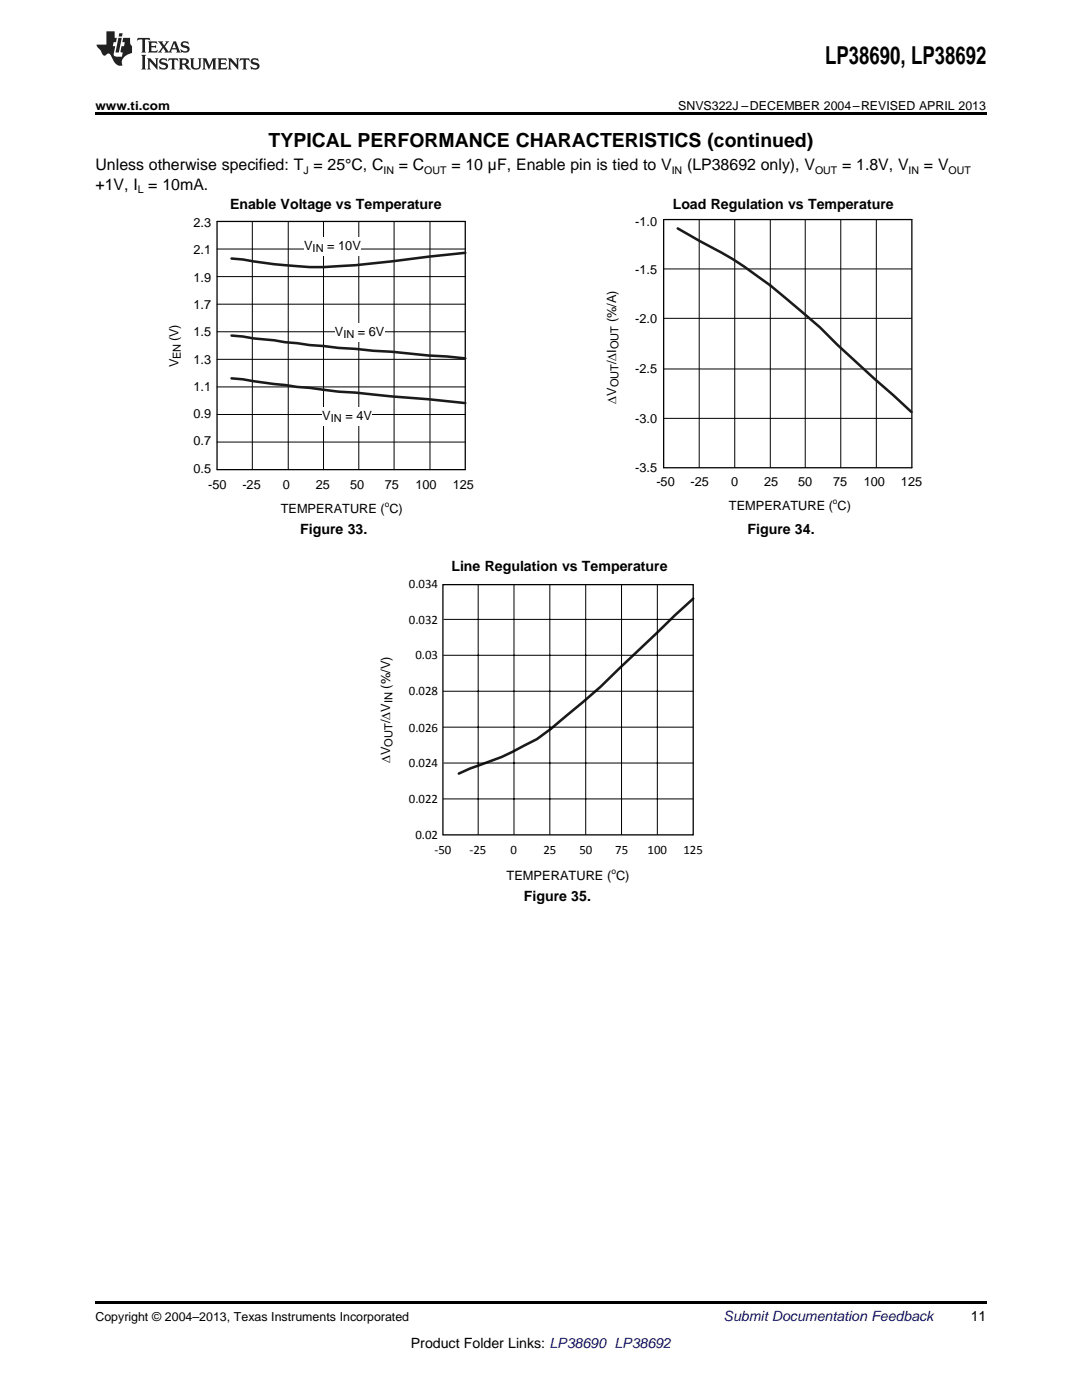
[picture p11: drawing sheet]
<svg xmlns="http://www.w3.org/2000/svg" width="216mm" height="279mm" viewBox="0 0 216 279" stroke-linecap="round" stroke-linejoin="round" font-family="sans-serif">
<path d="M19 259.7h177.8v.5h-177.8z" fill="#000"/>
<path d="M111.5 181.6h.3v.7h-.3z" fill="#fff"/>
<path d="M138.3 119.5l-14.8 14a157.2 157.2 0 0 1-16.4 14 69.7 69.7 0 0 1-13.3 5.9l-2.3 1" fill="none" stroke="#1a1a1a" stroke-width=".51"/>
<path d="M88.4 116.7h49.9v49.9h-49.9z" fill="none" stroke="#000" stroke-width=".26"/>
<path d="M95.4 116.7v49.9M102.6 116.7v49.9M109.7 116.7v49.9M116.9 116.7v49.9M124 116.7v49.9M131.2 116.7v49.9M88.4 138h49.9M88.4 130.8h49.9M88.5 123.6h49.8M88.4 159.4h49.9M88.4 145.1h49.9M88.5 152.3h49.8" fill="none" stroke="#000" stroke-width=".2"/>
<g fill="#fff">
<path d="M66.9 108.4h.3v.7h-.3z"/>
<path d="M156.1 108.4h.4v.7h-.4z"/>
</g>
<g fill="none" stroke="#000" stroke-width=".2">
<path d="M43.3 55.2h49.5M43.3 49.7h49.5M50.3 44.2v49.5M57.5 44.2v49.5M64.6 44.2v49.5M71.6 44.2v49.5M78.6 44.2v49.5M85.8 44.2v49.5M43.3 77.2h49.5M43.3 71.7h49.5M43.3 66.2h49.5M43.3 60.7h49.5"/>
<path d="M43.3 88.2h49.5M43.3 82.7h49.5"/>
</g>
<path d="M43.3 44.2h49.5v49.5h-49.5z" fill="none" stroke="#000" stroke-width=".25"/>
<path d="M92.8 50.5l-7.3 .7a159.2 159.2 0 0 1-23.7 2.1l-2.5-.2a82.9 82.9 0 0 1-10.8-1.3l-2.3-.2M46.2 75.5l2.3 .2a267 267 0 0 0 22.5 2.7l21.8 2M46.2 67l21.4 2.4 10.5 .8 14.7 1.3" fill="none" stroke="#1a1a1a" stroke-width=".51"/>
<g fill="#fff">
<path d="M64.3 81.4h9.9v3.6h-9.9z" fill-rule="evenodd"/>
<path d="M66.8 64.6h9.9v3.6h-9.9z" fill-rule="evenodd"/>
<path d="M60.7 47.5h11.3v3.6h-11.3z" fill-rule="evenodd"/>
</g>
<path d="M132.4 53.7h49.6M139.5 43.8v49.5M146.6 43.8v49.5M153.7 43.8v49.5M160.7 43.8v49.5M167.8 43.8v49.5M174.9 43.8v49.5M132.4 73.6h49.6M132.4 63.5h49.6M132.4 83.5h49.6" fill="none" stroke="#000" stroke-width=".2"/>
<path d="M132.4 43.8h49.6v49.5h-49.6z" fill="none" stroke="#000" stroke-width=".25"/>
<path d="M135.2 45.6l4.4 2.5a79.9 79.9 0 0 1 17.2 11.4l6.8 5.8 3.5 3.5 14.8 13.4" fill="none" stroke="#1a1a1a" stroke-width=".51"/>
<path d="M19 22.5h177.8v.5h-177.8z" fill="#000"/>
<g fill="#231f20">
<path d="M27.5 7.6l-.1 .5 .4-.2h.6v.1v2.1l-.2 .4h1l-.3-.4v-2.1l.1-.1h.5l.5 .2-.2-.5zM29.5 8.3l.2 .3v1.5l-.2 .4h1.8l.2-.6a1.04 1.04 0 0 1-1.3 .2v-.7h.6l.3 .2v-.6l-.3 .2h-.6v-.6l.8-.1 .4 .3-.2-.5zM31.5 8.3l.9 1.1-.9 1.1h.8l-.2-.2 .5-.7 .4 .7-.2 .2h1.5l-.1-.2 .1-.4h.9l.1 .4-.2 .2h1l-.3-.3-.7-1.9h-.5l-.9 2-.8-1 .9-1h-.8l.1 .3-.3 .5-.4-.6 .2-.2zM34.7 8.6l.4 1h-.7zM36.3 8.4a.63 .63 0 0 0-.2 .7 .63 .63 0 0 0 .6 .4l.6 .2 .1 .2a.75 .75 0 0 1-.7 .4 .75 .75 0 0 1-.6-.5l.1 .7 .1-.1a1.11 1.11 0 0 0 1.5-.6 1.13 1.13 0 0 0-1.2-.8l-.1-.4a1.04 1.04 0 0 1 1.2 .2l-.2-.5-.1 .1-.5-.2zM28.2 10.9l.2 .4v2.2l-.2 .4h1l-.3-.4v-2.2l.3-.4zM29.3 11.6l.3 .4v1.5l-.3 .4h.8l-.2-.4v-1.3l1.5 1.7v-1.9l.2-.4h-.7l.2 .4v.9l-1.1-1.3zM32 11.8a.62 .62 0 0 0-.2 .7 .62 .62 0 0 0 .6 .4l.6 .1 .1 .3a.76 .76 0 0 1-.7 .3 .76 .76 0 0 1-.6-.4l.1 .7 .1-.1a1.11 1.11 0 0 0 1.5-.6 1.13 1.13 0 0 0-1.2-.8l-.1-.4a1.04 1.04 0 0 1 1.2 .2l-.2-.6-.1 .1-.5-.1zM33.7 11.6l-.2 .6a.61 .61 0 0 1 .8-.3v1.6l-.2 .4h.9l-.2-.4v-1.6a.63 .63 0 0 1 .8 .3l-.2-.6zM35.6 11.6l.3 .4v1.5l-.3 .4h1l-.2-.2v-.8l.5 .2a.76 .76 0 0 0 1.2 .7l-1-1a.58 .58 0 0 0 .6-.5 .58 .58 0 0 0-.5-.6zM36.4 11.9h.1a.45 .45 0 0 1 .5 .1 .45 .45 0 0 1 .1 .5l-.7 .2zM37.9 11.6l.2 .2a2.17 2.17 0 0 0 .3 1.9 .99 .99 0 0 0 1.6-.6v-1.1l.2-.4h-.7l.2 .2a1.92 1.92 0 0 1-.2 1.8 .6 .6 0 0 1-.9-.5v-1.1l.2-.4zM40.4 11.6l.2 .4v1.5l-.2 .4h.7l-.2-.4v-1.4l.8 1.8 .8-1.8v1.4l-.2 .4h.9l-.2-.4v-1.5l.2-.4h-.8l-.6 1.5-.6-1.5zM43.4 11.6l.2 .4v1.5l-.2 .4h1.8l.2-.6a1.04 1.04 0 0 1-1.3 .1v-.6h.5l.4 .2v-.6l-.4 .2h-.5v-.7h.8l.3 .3-.1-.6zM45.5 11.6l.2 .4v1.5l-.2 .4h.7l-.2-.4v-1.3l1.5 1.7v-1.9l.2-.4h-.7l.2 .4v.9l-1.1-1.3zM47.9 11.6l-.1 .6a.61 .61 0 0 1 .8-.3v1.6l-.3 .4h1l-.3-.4 .1-1.6a.63 .63 0 0 1 .7 .3l-.1-.6zM50.2 11.8a.62 .62 0 0 0-.2 .7 .62 .62 0 0 0 .6 .4l.6 .1 .2 .3a.76 .76 0 0 1-.8 .3 .76 .76 0 0 1-.6-.4l.1 .7 .2-.1a1.11 1.11 0 0 0 1.5-.6 1.13 1.13 0 0 0-1.3-.8l-.1-.4a1.04 1.04 0 0 1 1.2 .2l-.1-.6-.2 .1-.5-.1z"/>
<path d="M21.2 6.3v2.6h-1.9l.1 .4 .7 .9a.91 .91 0 0 0 1 .8 .56 .56 0 0 1 .5-.3 .56 .56 0 0 1 .5 .3l.4 .8a1.53 1.53 0 0 0 1.9 1.2 1.54 1.54 0 0 1 1-2.1l.9-.3v-1.4a1.52 1.52 0 0 1-.3-1.6h-1.4l-.2 .8h.5l-.2 .8h-.4l-.2 1v.2l.4 .1-.2 .8a1.93 1.93 0 0 1-1.6-.3l.3-1.8h-.5l.2-.8h.4l.2-.8h-.4v-1.3zM23.6 7.6l-.6 2.9h.7l.6-2.9zM23.8 6.6l-.1 .7h.6l.2-.7z"/>
</g>
<text font-size="4.9" x="164.6" y="12.8">LP38690, LP38692</text>
<text font-size="3.9" x="53.6" y="29.3">TYPICAL PERFORMANCE CHARACTERISTICS (continued)</text>
<g font-size="3.2">
<text x="19" y="34">Unless otherwise specified: T = 25°C, C</text>
<text x="79.6" y="34">= C</text>
<text x="90.1" y="34">= 10 µF, Enable pin is tied to V</text>
<text x="137.1" y="34">(LP38692 only), V</text>
<text x="168" y="34">= 1.8V, V</text>
<text x="184.4" y="34">= V</text>
<text x="19" y="37.9">+1V, I = 10mA.</text>
</g>
<g font-size="2.8">
<text x="45.9" y="41.6">Enable Voltage vs Temperature</text>
<text x="134.2" y="41.6">Load Regulation vs Temperature</text>
<text x="59.9" y="106.6">Figure 33.</text>
<text x="149.2" y="106.6">Figure 34.</text>
<text x="90.1" y="114">Line Regulation vs Temperature</text>
<text x="104.5" y="179.8">Figure 35.</text>
<text x="193.7" y="263.6">11</text>
<text x="82" y="269">Product Folder Links: LP38690 LP38692</text>
</g>
<text font-size="2.8" fill="#0000c8" x="144.4" y="263.6">Submit Documentation Feedback</text>
<g font-size="2.6">
<text x="81.6" y="117.4">0.034</text>
<text x="81.6" y="124.5">0.032</text>
<text x="82.9" y="131.6">0.03</text>
<text x="77.9" y="137.4" transform="rotate(-90 77.9 137.4)">(%/V)</text>
<text x="81.6" y="138.6">0.028</text>
<text x="77.9" y="144.3" transform="rotate(-90 77.9 144.3)">/'V</text>
<text x="81.6" y="146">0.026</text>
<text x="77.9" y="152.3" transform="rotate(-90 77.9 152.3)">'V</text>
<text x="81.6" y="153.1">0.024</text>
<text x="81.6" y="160.2">0.022</text>
<text x="82.9" y="167.4">0.02</text>
<text x="86.7" y="170.5">-50</text>
<text x="93.7" y="170.5">-25</text>
<text x="101.9" y="170.5">0</text>
<text x="108.4" y="170.5">25</text>
<text x="115.6" y="170.5">50</text>
<text x="122.8" y="170.5">75</text>
<text x="129.2" y="170.5">100</text>
<text x="136.4" y="170.5">125</text>
<text x="101.1" y="175.5">TEMPERATURE ( C)</text>
</g>
<g font-size="2.5">
<text x="19" y="21.9">www.ti.com</text>
<text x="135.3" y="21.9">SNVS322J –DECEMBER 2004–REVISED APRIL 2013</text>
<text x="38.6" y="45.3">2.3</text>
<text x="126.8" y="45">-1.0</text>
<text x="38.6" y="50.8">2.1</text>
<text x="60.7" y="49.9">V</text>
<text x="65.3" y="49.9">= 10V</text>
<text x="38.6" y="56.2">1.9</text>
<text x="126.8" y="54.6">-1.5</text>
<text x="38.6" y="61.7">1.7</text>
<text x="123" y="64.3" transform="rotate(-90 123 64.3)">(%/A)</text>
<text x="126.8" y="64.5">-2.0</text>
<text x="35.6" y="68.1" transform="rotate(-90 35.6 68.1)">(V)</text>
<text x="38.6" y="67.1">1.5</text>
<text x="66.8" y="67">V</text>
<text x="71.4" y="67">= 6V</text>
<text x="35.6" y="73.3" transform="rotate(-90 35.6 73.3)">V</text>
<text x="38.6" y="72.6">1.3</text>
<text x="123" y="72.7" transform="rotate(-90 123 72.7)">/'I</text>
<text x="126.8" y="74.5">-2.5</text>
<text x="38.6" y="83.5">0.9</text>
<text x="38.6" y="78">1.1</text>
<text x="64.3" y="83.8">V</text>
<text x="68.9" y="83.8">= 4V</text>
<text x="123" y="80.6" transform="rotate(-90 123 80.6)">'V</text>
<text x="38.6" y="88.9">0.7</text>
<text x="126.8" y="84.4">-3.0</text>
<text x="38.6" y="94.4">0.5</text>
<text x="126.8" y="94.1">-3.5</text>
<text x="41.5" y="97.6">-50</text>
<text x="48.4" y="97.6">-25</text>
<text x="56.4" y="97.6">0</text>
<text x="63" y="97.6">25</text>
<text x="69.8" y="97.6">50</text>
<text x="76.8" y="97.6">75</text>
<text x="82.9" y="97.6">100</text>
<text x="90.3" y="97.6">125</text>
<text x="131" y="97.1">-50</text>
<text x="137.8" y="97.1">-25</text>
<text x="145.5" y="101.8">TEMPERATURE ( C)</text>
<text x="145.9" y="97.1">0</text>
<text x="152.5" y="97.1">25</text>
<text x="159.3" y="97.1">50</text>
<text x="166.2" y="97.1">75</text>
<text x="172.3" y="97.1">100</text>
<text x="179.8" y="97.1">125</text>
<text x="56" y="102.4">TEMPERATURE ( C)</text>
<text x="19" y="263.6">Copyright © 2004–2013, Texas Instruments Incorporated</text>
</g>
<g font-size="2.2">
<text x="62.4" y="50.3">IN</text>
<text x="36.1" y="71.6" transform="rotate(-90 36.1 71.6)">EN</text>
<text x="68.5" y="67.5">IN</text>
<text x="123.4" y="69.7" transform="rotate(-90 123.4 69.7)">OUT</text>
<text x="123.4" y="77.3" transform="rotate(-90 123.4 77.3)">OUT</text>
<text x="66" y="84.2">IN</text>
<text x="78.4" y="140.3" transform="rotate(-90 78.4 140.3)">IN</text>
<text x="78.4" y="149" transform="rotate(-90 78.4 149)">OUT</text>
</g>
<g font-size="2.1">
<text x="60.5" y="34.6">J</text>
<text x="76.5" y="34.6">IN</text>
<text x="84.7" y="34.6">OUT</text>
<text x="134" y="34.6">IN</text>
<text x="162.6" y="34.6">OUT</text>
<text x="181.3" y="34.6">IN</text>
<text x="189.3" y="34.6">OUT</text>
<text x="27.5" y="38.5">L</text>
</g>
<g font-size="1.7">
<text x="76.8" y="101.2">o</text>
<text x="166.2" y="100.6">o</text>
<text x="122" y="174.3">o</text>
</g>
</svg>
